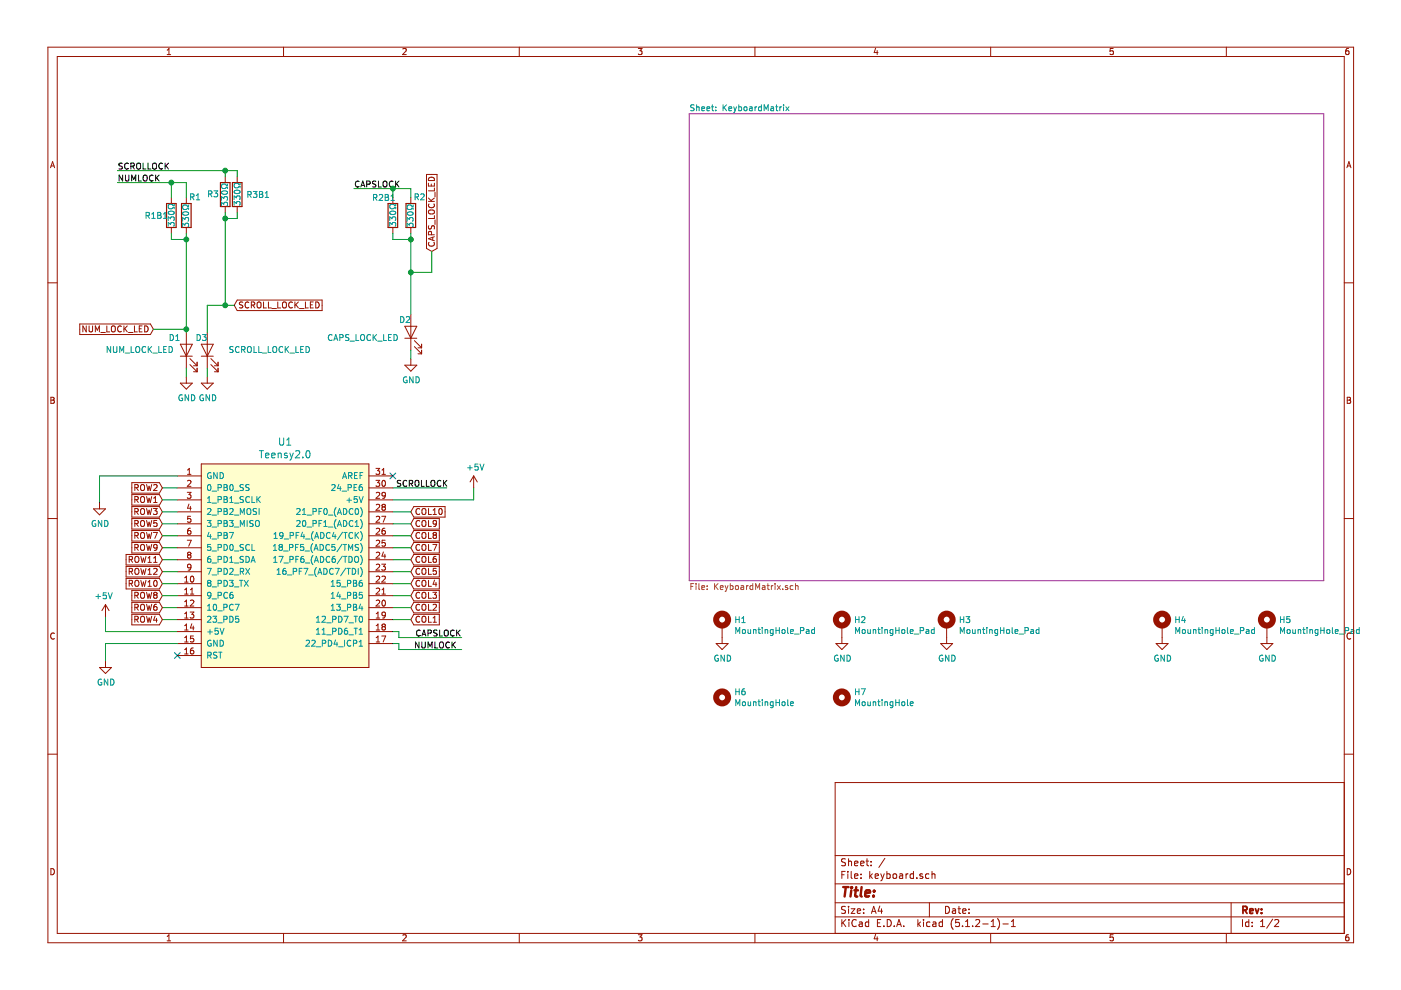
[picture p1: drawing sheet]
EESchema Schematic File Version 4
LIBS:keyboard-cache
EELAYER 29 0
EELAYER END
$Descr A4 11693 8268
encoding utf-8
Sheet 1 2
Title ""
Date ""
Rev ""
Comp ""
Comment1 ""
Comment2 ""
Comment3 ""
Comment4 ""
$EndDescr
$Sheet
S 5750 950  5300 3900
U 5C8A9DB4
F0 "KeyboardMatrix" 50
F1 "KeyboardMatrix.sch" 50
$EndSheet
Wire Wire Line
	875  5375 875  5525
$Comp
L power:GND #PWR0101
U 1 1
P 875 5525
F 0 "#PWR0101" H 875 5275 50  0001 C CNN
F 1 "GND" H 880 5352 50  0000 C CNN
F 2 "" H 875 5525 50  0001 C CNN
F 3 "" H 875 5525 50  0001 C CNN
	1    875  5525
	1    0    0    -1  
$EndComp
Wire Wire Line
	1475 5275 875  5275
Wire Wire Line
	875  5275 875  5150
$Comp
L power:+5V #PWR0102
U 1 1
P 875 5150
F 0 "#PWR0102" H 875 5000 50  0001 C CNN
F 1 "+5V" H 890 5323 50  0000 C CNN
F 2 "" H 875 5150 50  0001 C CNN
F 3 "" H 875 5150 50  0001 C CNN
	1    875  5150
	-1   0    0    -1  
$EndComp
$Comp
L Device:R R2
U 1 1
P 3425 1800
F 0 "R2" H 3300 1650 50  0000 L CNN
F 1 "330Ω" V 3425 1700 50  0000 L CNN
F 2 "Resistor_THT:R_Axial_DIN0207_L6.3mm_D2.5mm_P10.16mm_Horizontal" V 3355 1800 50  0001 C CNN
F 3 "~" H 3425 1800 50  0001 C CNN
	1    3425 1800
	-1   0    0    1   
$EndComp
$Comp
L Device:R R3
U 1 1
P 1875 1625
F 0 "R3" H 1925 1625 50  0000 L CNN
F 1 "330Ω" V 1875 1525 50  0000 L CNN
F 2 "Resistor_THT:R_Axial_DIN0207_L6.3mm_D2.5mm_P10.16mm_Horizontal" V 1805 1625 50  0001 C CNN
F 3 "~" H 1875 1625 50  0001 C CNN
	1    1875 1625
	-1   0    0    1   
$EndComp
$Comp
L Device:LED D1
U 1 1
P 1550 2925
F 0 "D1" V 1650 3075 50  0000 R CNN
F 1 "NUM_LOCK_LED" V 1550 3600 50  0000 R CNN
F 2 "LED_THT:LED_Rectangular_W5.0mm_H2.0mm" H 1550 2925 50  0001 C CNN
F 3 "~" H 1550 2925 50  0001 C CNN
	1    1550 2925
	0    -1   -1   0   
$EndComp
$Comp
L Device:LED D3
U 1 1
P 1725 2925
F 0 "D3" V 1825 3025 50  0000 R CNN
F 1 "SCROLL_LOCK_LED" V 1725 2750 50  0000 R CNN
F 2 "LED_THT:LED_Rectangular_W5.0mm_H2.0mm" H 1725 2925 50  0001 C CNN
F 3 "~" H 1725 2925 50  0001 C CNN
	1    1725 2925
	0    -1   -1   0   
$EndComp
$Comp
L Device:LED D2
U 1 1
P 3425 2775
F 0 "D2" V 3525 2875 50  0000 R CNN
F 1 "CAPS_LOCK_LED" V 3375 3475 50  0000 R CNN
F 2 "LED_THT:LED_Rectangular_W5.0mm_H2.0mm" H 3425 2775 50  0001 C CNN
F 3 "~" H 3425 2775 50  0001 C CNN
	1    3425 2775
	0    -1   -1   0   
$EndComp
$Comp
L power:GND #PWR0103
U 1 1
P 1725 3150
F 0 "#PWR0103" H 1725 2900 50  0001 C CNN
F 1 "GND" H 1730 2977 50  0000 C CNN
F 2 "" H 1725 3150 50  0001 C CNN
F 3 "" H 1725 3150 50  0001 C CNN
	1    1725 3150
	1    0    0    -1  
$EndComp
$Comp
L Device:R R1
U 1 1
P 1550 1800
F 0 "R1" H 1425 1650 50  0000 L CNN
F 1 "330Ω" V 1550 1700 50  0000 L CNN
F 2 "Resistor_THT:R_Axial_DIN0207_L6.3mm_D2.5mm_P10.16mm_Horizontal" V 1480 1800 50  0001 C CNN
F 3 "~" H 1550 1800 50  0001 C CNN
	1    1550 1800
	-1   0    0    1   
$EndComp
Text GLabel 1275 2750 0    50   Input ~ 0
NUM_LOCK_LED
Text GLabel 3600 2100 1    50   Input ~ 0
CAPS_LOCK_LED
Text GLabel 1950 2550 2    50   Input ~ 0
SCROLL_LOCK_LED
$Comp
L power:GND #PWR0104
U 1 1
P 1550 3150
F 0 "#PWR0104" H 1550 2900 50  0001 C CNN
F 1 "GND" H 1555 2977 50  0000 C CNN
F 2 "" H 1550 3150 50  0001 C CNN
F 3 "" H 1550 3150 50  0001 C CNN
	1    1550 3150
	1    0    0    -1  
$EndComp
Wire Wire Line
	1550 3075 1550 3150
Connection ~ 1550 2750
Wire Wire Line
	1550 2750 1550 2775
Wire Wire Line
	1725 3075 1725 3150
Wire Wire Line
	1725 2550 1725 2775
Wire Wire Line
	1875 2550 1725 2550
$Comp
L power:GND #PWR0105
U 1 1
P 3425 3000
F 0 "#PWR0105" H 3425 2750 50  0001 C CNN
F 1 "GND" H 3430 2827 50  0000 C CNN
F 2 "" H 3425 3000 50  0001 C CNN
F 3 "" H 3425 3000 50  0001 C CNN
	1    3425 3000
	1    0    0    -1  
$EndComp
Wire Wire Line
	3425 2925 3425 3000
Wire Wire Line
	3425 2625 3425 2275
Wire Wire Line
	3600 2275 3425 2275
Connection ~ 3425 2275
$Comp
L Mechanical:MountingHole_Pad H2
U 1 1
P 7025 5225
F 0 "H2" H 7125 5274 50  0000 L CNN
F 1 "MountingHole_Pad" H 7125 5183 50  0000 L CNN
F 2 "MountingHole:MountingHole_3.7mm_Pad" H 7025 5225 50  0001 C CNN
F 3 "~" H 7025 5225 50  0001 C CNN
	1    7025 5225
	1    0    0    -1  
$EndComp
$Comp
L Mechanical:MountingHole_Pad H3
U 1 1
P 7900 5225
F 0 "H3" H 8000 5274 50  0000 L CNN
F 1 "MountingHole_Pad" H 8000 5183 50  0000 L CNN
F 2 "MountingHole:MountingHole_3.7mm_Pad" H 7900 5225 50  0001 C CNN
F 3 "~" H 7900 5225 50  0001 C CNN
	1    7900 5225
	1    0    0    -1  
$EndComp
$Comp
L Mechanical:MountingHole_Pad H4
U 1 1
P 9700 5225
F 0 "H4" H 9800 5274 50  0000 L CNN
F 1 "MountingHole_Pad" H 9800 5183 50  0000 L CNN
F 2 "MountingHole:MountingHole_3.7mm_Pad" H 9700 5225 50  0001 C CNN
F 3 "~" H 9700 5225 50  0001 C CNN
	1    9700 5225
	1    0    0    -1  
$EndComp
$Comp
L Mechanical:MountingHole_Pad H5
U 1 1
P 10575 5225
F 0 "H5" H 10675 5274 50  0000 L CNN
F 1 "MountingHole_Pad" H 10675 5183 50  0000 L CNN
F 2 "MountingHole:MountingHole_3.7mm_Pad" H 10575 5225 50  0001 C CNN
F 3 "~" H 10575 5225 50  0001 C CNN
	1    10575 5225
	1    0    0    -1  
$EndComp
$Comp
L power:GND #PWR0106
U 1 1
P 7025 5325
F 0 "#PWR0106" H 7025 5075 50  0001 C CNN
F 1 "GND" H 7030 5152 50  0000 C CNN
F 2 "" H 7025 5325 50  0001 C CNN
F 3 "" H 7025 5325 50  0001 C CNN
	1    7025 5325
	1    0    0    -1  
$EndComp
$Comp
L power:GND #PWR0107
U 1 1
P 7900 5325
F 0 "#PWR0107" H 7900 5075 50  0001 C CNN
F 1 "GND" H 7905 5152 50  0000 C CNN
F 2 "" H 7900 5325 50  0001 C CNN
F 3 "" H 7900 5325 50  0001 C CNN
	1    7900 5325
	1    0    0    -1  
$EndComp
$Comp
L power:GND #PWR0108
U 1 1
P 9700 5325
F 0 "#PWR0108" H 9700 5075 50  0001 C CNN
F 1 "GND" H 9705 5152 50  0000 C CNN
F 2 "" H 9700 5325 50  0001 C CNN
F 3 "" H 9700 5325 50  0001 C CNN
	1    9700 5325
	1    0    0    -1  
$EndComp
$Comp
L power:GND #PWR0109
U 1 1
P 10575 5325
F 0 "#PWR0109" H 10575 5075 50  0001 C CNN
F 1 "GND" H 10580 5152 50  0000 C CNN
F 2 "" H 10575 5325 50  0001 C CNN
F 3 "" H 10575 5325 50  0001 C CNN
	1    10575 5325
	1    0    0    -1  
$EndComp
Wire Wire Line
	3425 1950 3425 2000
Wire Wire Line
	1875 2550 1875 1825
Wire Wire Line
	1550 1950 1550 2000
Wire Wire Line
	3600 2100 3600 2275
Wire Wire Line
	1550 1650 1550 1525
Wire Wire Line
	1875 1475 1875 1425
Text Label 3850 5325 2    50   ~ 0
CAPSLOCK
Text Label 3300 4075 0    50   ~ 0
SCROLLOCK
Wire Wire Line
	3425 1650 3425 1575
Wire Wire Line
	1550 1525 1425 1525
Wire Wire Line
	1875 1425 975  1425
Text Label 2950 1575 0    50   ~ 0
CAPSLOCK
Text Label 975  1525 0    50   ~ 0
NUMLOCK
Wire Wire Line
	3425 1575 3275 1575
Text Label 975  1425 0    50   ~ 0
SCROLLOCK
$Comp
L Device:R R3B1
U 1 1
P 1975 1625
F 0 "R3B1" H 2050 1625 50  0000 L CNN
F 1 "330Ω" V 1975 1525 50  0000 L CNN
F 2 "Resistor_SMD:R_1206_3216Metric_Pad1.42x1.75mm_HandSolder" V 1905 1625 50  0001 C CNN
F 3 "~" H 1975 1625 50  0001 C CNN
	1    1975 1625
	1    0    0    -1  
$EndComp
$Comp
L Device:R R1B1
U 1 1
P 1425 1800
F 0 "R1B1" H 1200 1800 50  0000 L CNN
F 1 "330Ω" V 1425 1700 50  0000 L CNN
F 2 "Resistor_SMD:R_1206_3216Metric_Pad1.42x1.75mm_HandSolder" V 1355 1800 50  0001 C CNN
F 3 "~" H 1425 1800 50  0001 C CNN
	1    1425 1800
	1    0    0    -1  
$EndComp
Wire Wire Line
	1425 1950 1425 2000
Wire Wire Line
	1425 2000 1550 2000
Connection ~ 1550 2000
Wire Wire Line
	1550 2000 1550 2750
Wire Wire Line
	1425 1650 1425 1525
Connection ~ 1425 1525
Wire Wire Line
	1425 1525 975  1525
Wire Wire Line
	1975 1475 1975 1425
Wire Wire Line
	1975 1425 1875 1425
Connection ~ 1875 1425
Wire Wire Line
	1975 1775 1975 1825
Wire Wire Line
	1975 1825 1875 1825
Connection ~ 1875 1825
Wire Wire Line
	1875 1825 1875 1775
$Comp
L Device:R R2B1
U 1 1
P 3275 1800
F 0 "R2B1" H 3100 1950 50  0000 L CNN
F 1 "330Ω" V 3275 1700 50  0000 L CNN
F 2 "Resistor_SMD:R_1206_3216Metric_Pad1.42x1.75mm_HandSolder" V 3205 1800 50  0001 C CNN
F 3 "~" H 3275 1800 50  0001 C CNN
	1    3275 1800
	1    0    0    -1  
$EndComp
Wire Wire Line
	3275 1650 3275 1575
Connection ~ 3275 1575
Wire Wire Line
	3275 1575 2950 1575
Wire Wire Line
	3275 1950 3275 2000
Wire Wire Line
	3275 2000 3425 2000
Connection ~ 3425 2000
Wire Wire Line
	3425 2000 3425 2275
$Comp
L Mechanical:MountingHole_Pad H1
U 1 1
P 6025 5225
F 0 "H1" H 6125 5274 50  0000 L CNN
F 1 "MountingHole_Pad" H 6125 5183 50  0000 L CNN
F 2 "MountingHole:MountingHole_3.7mm_Pad" H 6025 5225 50  0001 C CNN
F 3 "~" H 6025 5225 50  0001 C CNN
	1    6025 5225
	1    0    0    -1  
$EndComp
$Comp
L power:GND #PWR0110
U 1 1
P 6025 5325
F 0 "#PWR0110" H 6025 5075 50  0001 C CNN
F 1 "GND" H 6030 5152 50  0000 C CNN
F 2 "" H 6025 5325 50  0001 C CNN
F 3 "" H 6025 5325 50  0001 C CNN
	1    6025 5325
	1    0    0    -1  
$EndComp
$Comp
L Mechanical:MountingHole H6
U 1 1
P 6025 5825
F 0 "H6" H 6125 5871 50  0000 L CNN
F 1 "MountingHole" H 6125 5780 50  0000 L CNN
F 2 "MountingHole:MountingHole_11mm" H 6025 5825 50  0001 C CNN
F 3 "~" H 6025 5825 50  0001 C CNN
	1    6025 5825
	1    0    0    -1  
$EndComp
$Comp
L Mechanical:MountingHole H7
U 1 1
P 7025 5825
F 0 "H7" H 7125 5871 50  0000 L CNN
F 1 "MountingHole" H 7125 5780 50  0000 L CNN
F 2 "MountingHole:MountingHole_11mm" H 7025 5825 50  0001 C CNN
F 3 "~" H 7025 5825 50  0001 C CNN
	1    7025 5825
	1    0    0    -1  
$EndComp
Text GLabel 3425 5075 2    50   Input ~ 0
COL2
Wire Wire Line
	1350 4575 1475 4575
Wire Wire Line
	1475 5075 1350 5075
Text GLabel 3425 5175 2    50   Input ~ 0
COL1
Text GLabel 3425 4475 2    50   Input ~ 0
COL8
Text GLabel 3425 4575 2    50   Input ~ 0
COL7
Text GLabel 3425 4675 2    50   Input ~ 0
COL6
Text GLabel 3425 4975 2    50   Input ~ 0
COL3
Wire Wire Line
	1350 5175 1475 5175
Wire Wire Line
	1350 4675 1475 4675
Text GLabel 3425 4775 2    50   Input ~ 0
COL5
Text GLabel 3425 4875 2    50   Input ~ 0
COL4
$Comp
L teensy:Teensy2.0 U1
U 1 1
P 2375 4725
F 0 "U1" H 2375 5762 60  0000 C CNN
F 1 "Teensy2.0" H 2375 5656 60  0000 C CNN
F 2 "teensy:Teensy2.0" H 2475 3675 60  0001 C CNN
F 3 "" H 2475 3675 60  0000 C CNN
	1    2375 4725
	1    0    0    -1  
$EndComp
Wire Wire Line
	1475 4075 1350 4075
Text GLabel 3425 4275 2    50   Input ~ 0
COL10
Text GLabel 3425 4375 2    50   Input ~ 0
COL9
Wire Wire Line
	1475 5375 875  5375
Wire Wire Line
	1475 3975 825  3975
Wire Wire Line
	825  3975 825  4200
$Comp
L power:GND #PWR0111
U 1 1
P 825 4200
F 0 "#PWR0111" H 825 3950 50  0001 C CNN
F 1 "GND" H 830 4027 50  0000 C CNN
F 2 "" H 825 4200 50  0001 C CNN
F 3 "" H 825 4200 50  0001 C CNN
	1    825  4200
	1    0    0    -1  
$EndComp
Wire Wire Line
	3275 4175 3950 4175
Wire Wire Line
	3950 4175 3950 4075
$Comp
L power:+5V #PWR0112
U 1 1
P 3950 4075
F 0 "#PWR0112" H 3950 3925 50  0001 C CNN
F 1 "+5V" H 3965 4248 50  0000 C CNN
F 2 "" H 3950 4075 50  0001 C CNN
F 3 "" H 3950 4075 50  0001 C CNN
	1    3950 4075
	1    0    0    -1  
$EndComp
NoConn ~ 3275 3975
NoConn ~ 1475 5475
Wire Wire Line
	1275 2750 1550 2750
Wire Wire Line
	1950 2550 1875 2550
Connection ~ 1875 2550
Text GLabel 1350 4975 0    50   Input ~ 0
ROW8
Text GLabel 1350 4875 0    50   Input ~ 0
ROW10
Text GLabel 1350 4675 0    50   Input ~ 0
ROW11
Text GLabel 1350 5175 0    50   Input ~ 0
ROW4
Text GLabel 1350 5075 0    50   Input ~ 0
ROW6
Text GLabel 1350 4375 0    50   Input ~ 0
ROW5
Text GLabel 1350 4275 0    50   Input ~ 0
ROW3
Text GLabel 1350 4075 0    50   Input ~ 0
ROW2
Text GLabel 1350 4175 0    50   Input ~ 0
ROW1
Wire Wire Line
	1475 4275 1350 4275
Wire Wire Line
	1350 4775 1475 4775
Wire Wire Line
	1475 4875 1350 4875
Text GLabel 1350 4575 0    50   Input ~ 0
ROW9
Text GLabel 1350 4475 0    50   Input ~ 0
ROW7
Wire Wire Line
	1475 4475 1350 4475
Wire Wire Line
	1475 4975 1350 4975
Wire Wire Line
	1475 4175 1350 4175
Text GLabel 1350 4775 0    50   Input ~ 0
ROW12
Wire Wire Line
	3275 5175 3425 5175
Wire Wire Line
	3275 5075 3425 5075
Wire Wire Line
	3275 4975 3425 4975
Wire Wire Line
	3275 4875 3425 4875
Wire Wire Line
	3275 4275 3425 4275
Wire Wire Line
	3275 4375 3425 4375
Wire Wire Line
	3275 4475 3425 4475
Wire Wire Line
	3275 4575 3425 4575
Wire Wire Line
	3275 4675 3425 4675
Wire Wire Line
	3275 4775 3425 4775
Wire Wire Line
	1475 4375 1350 4375
Text Label 3450 5425 0    50   ~ 0
NUMLOCK
Wire Wire Line
	3725 4075 3275 4075
Wire Wire Line
	3325 5275 3275 5275
Wire Wire Line
	3325 5325 3850 5325
Wire Wire Line
	3325 5375 3275 5375
Wire Wire Line
	3325 5375 3325 5425
Wire Wire Line
	3325 5425 3850 5425
Wire Wire Line
	3325 5275 3325 5325
$EndSCHEMATC
